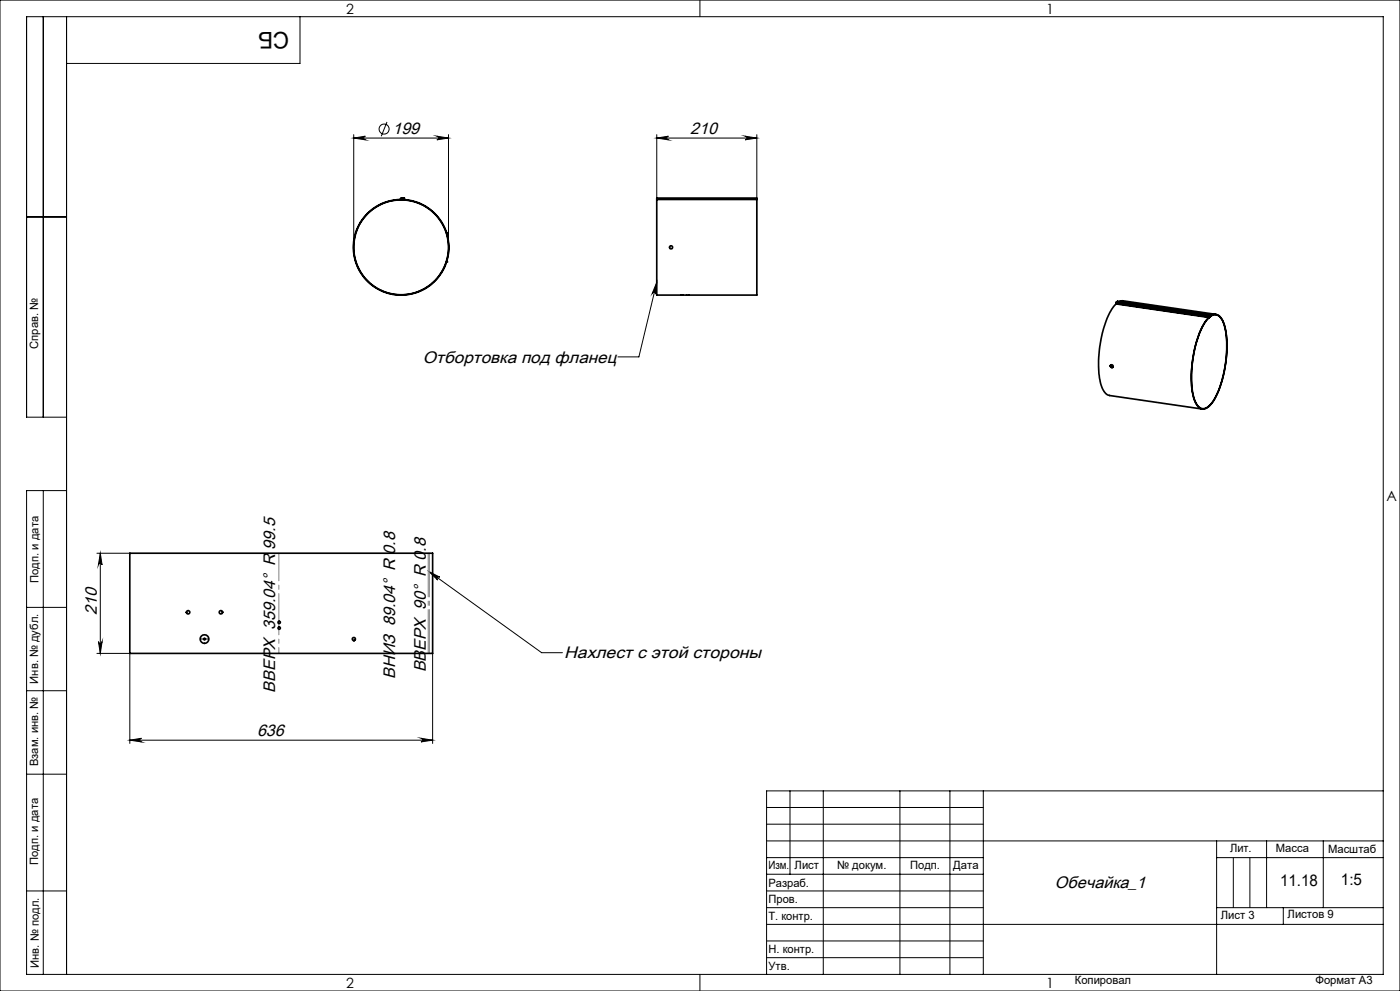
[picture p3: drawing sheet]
<svg xmlns="http://www.w3.org/2000/svg" width="420mm" height="297mm" viewBox="0 0 420 297" stroke-linecap="round" stroke-linejoin="round" font-family="sans-serif">
<g fill="none" stroke="#000" stroke-width=".3">
<path d="M0 0h420v297h-420zM13 5v120M20 5v287M90 5v14h-70M210 0v5M116.1 36.5l-1.7 4.3M106.1 40.4v33.7M106.1 41.4h28.4M106.1 41.4l3.5-.6a.55 .55 0 0 0-.5 .6 .55 .55 0 0 0 .5 .5zM131.1 40.8l3.4 .6-3.4 .5a.55 .55 0 0 0 .5-.5 .55 .55 0 0 0-.5-.6zM134.5 40.4v33.7M197 41.4l3.5-.6a.55 .55 0 0 0-.5 .6 .55 .55 0 0 0 .5 .5z"/>
<path d="M197 41.4h30M197 40.4v19M223.5 40.8l3.5 .6-3.5 .5a.55 .55 0 0 0 .6-.5 .55 .55 0 0 0-.6-.6zM227 40.4v19M8 65h12M197 84.6l-5.3 22.4h-6.3M197 84.6l-.3 3.6a.54 .54 0 0 0-.4-.7 .54 .54 0 0 0-.6 .4zM20 125h-12v-120h407v287h-407v-145h12M13 147v145M29.1 165.8h9.8M30.1 165.8v30M30.1 165.8l.5 3.5a.55 .55 0 0 0-.5-.5 .55 .55 0 0 0-.6 .5z"/>
<path d="M128.8 171.4l33.7 24.2h6.2M128.8 171.4l3.1 1.6a.54 .54 0 0 0-.7 .1 .54 .54 0 0 0 .1 .7zM8 182h12M29.1 195.8h9.8v27M29.5 192.3a.55 .55 0 0 0 .6 .5 .55 .55 0 0 0 .5-.5l-.5 3.5zM60.9 191.5h.9M61 191.2l.7 .7M61.3 191v1M61.7 191.2l-.7 .7M129.8 195.8v27M8 207h12M8 232h12"/>
<path d="M38.9 221.8l3.5-.5a.55 .55 0 0 0-.5 .5 .55 .55 0 0 0 .5 .6zM38.9 221.8h90.9M126.3 221.3l3.5 .5-3.5 .6a.55 .55 0 0 0 .5-.6 .55 .55 0 0 0-.5-.5zM237 237v25M247 237v55M270 237v55M285 237v55M295 237v55M415 237h-185v55M230 257h65M230 242h65M230 247h65"/>
<path d="M230 252h185M365 252v40M365 257h50M370 257v15M375 257v15M380 252v20M397 252v20M8 267h12M230 262h65M230 267h65M230 272h65M230 277h185"/>
<path d="M365 272h50M385 272v5M210 292v5M230 282h65M230 287h65"/>
<circle cx="115.2" cy="38.7" r="1.51"/>
</g>
<path d="M133.9 70a14.2 14.2 0 0 0-23.7-5.8 14.2 14.2 0 0 0 6.3 23.6 14.2 14.2 0 0 0 17.7-16.8l-.3-1" fill="none" stroke="#000" stroke-width=".35" stroke-dasharray="15.2 1.3 1.3 1.3" stroke-dashoffset="1.1" stroke-linecap="butt"/>
<path d="M60.1 191.5h2.6" fill="none" stroke="#000" stroke-width=".3" stroke-dasharray="15.2 1.3 1.3 1.3"/>
<path d="M128.5 195.8v-30M128.8 195.8v-30" fill="none" stroke="#808080" stroke-width=".3" stroke-dasharray="15.2 1.3 1.3 1.3" stroke-dashoffset="2.1"/>
<path d="M83.7 195.8v-7.2" fill="none" stroke="#808080" stroke-width=".3" stroke-dasharray="15.2 1.3 1.3 1.3" stroke-dashoffset="13.5"/>
<path d="M83.7 187.9v-1.1" fill="none" stroke="#808080" stroke-width=".3" stroke-dasharray="15.2 1.3 1.3 1.3"/>
<path d="M83.7 186.2v-20.4" fill="none" stroke="#808080" stroke-width=".3" stroke-dasharray="15.2 1.3 1.3 1.3" stroke-dashoffset="7"/>
<g fill="#000">
<path d="M197 84.6l-.3 3.6a.54 .54 0 0 0-.4-.7 .54 .54 0 0 0-.6 .4zM128.8 171.4l3.1 1.6a.54 .54 0 0 0-.7 .1 .54 .54 0 0 0 .1 .7z"/>
<path d="M106.1 41.4l3.5-.6a.55 .55 0 0 0-.5 .6 .55 .55 0 0 0 .5 .5zM131.1 40.8l3.4 .6-3.4 .5a.55 .55 0 0 0 .5-.5 .55 .55 0 0 0-.5-.6z"/>
<path d="M223.5 40.8l3.5 .6-3.5 .5a.55 .55 0 0 0 .6-.5 .55 .55 0 0 0-.6-.6zM197 41.4l3.5-.6a.55 .55 0 0 0-.5 .6 .55 .55 0 0 0 .5 .5zM126.3 221.3l3.5 .5-3.5 .6a.55 .55 0 0 0 .5-.6 .55 .55 0 0 0-.5-.5zM38.9 221.8l3.5-.5a.55 .55 0 0 0-.5 .5 .55 .55 0 0 0 .5 .6z"/>
<path d="M30.1 165.8l.5 3.5a.55 .55 0 0 0-.5-.5 .55 .55 0 0 0-.6 .5zM29.5 192.3a.55 .55 0 0 0 .6 .5 .55 .55 0 0 0 .5-.5l-.5 3.5z"/>
</g>
<g fill="none" stroke="#000" stroke-width=".5">
<path d="M120.1 59.8a14.3 14.3 0 0 0-12.5 21.1 14.3 14.3 0 0 0 24.5 1.3 14.3 14.3 0 0 0-10.1-22.3l-1.7-.1a14.3 14.3 0 0 1 12.4 21.3 14.3 14.3 0 0 1-24.6 .3 14.2 14.2 0 0 1 12-21.5M120.1 59.8v.1M120.2 59.7l-.1 .1M120.2 59.7h.1M120.2 59.6h.1M120.2 59.6v.1M120.3 59.7l-.2 .2M120.3 59.6v.1M120.4 59.4l-.2 .2M120.4 59.5l-.1 .1M120.4 59.4v.1M120.4 59.4h.9l-.9 .1"/>
<path d="M197 59.8v28.6h30v-28.6M197 59.7v.1M197 59.6v-.2h30v.2M197 59.7h30M197 59.6h30M197 59.8h30M197 59.6v.1M227 59.7v.1M227 59.6v.1M134 78.5h.1M134 69.7h.1M120 88.4h.1"/>
<path d="M120.7 88.4h.1M334.8 91.1a24.2 24.2 0 0 0-4.9 12.9 25.2 25.2 0 0 0 .9 12.6 3 3 0 0 0 2 1.9l27.9 4.1M334.8 91.1l27.9 4M334.9 90.9l-.1 .2M334.9 90.8l27.8 4.1M334.9 90.9l27.8 4.1M334.9 90.8v.1M334.9 90.6v.2M334.9 90.6l27.9 4M334.9 90.6l.4-.3 27.8 4M335.8 90.3l1-.2 28 4.1M362.7 95.1v.1"/>
<path d="M362.7 95v.1M362.7 95v.2M362.7 95.1h.1M362.7 95a2.28 2.28 0 0 1 4 .8 25.4 25.4 0 0 1 .7 14.8 21.2 21.2 0 0 1-4.9 11.4 2.19 2.19 0 0 1-3.7-1 22.6 22.6 0 0 1-1-12.9 24.2 24.2 0 0 1 4.9-13M362.7 95h.1M362.7 95.1a2.3 2.3 0 0 1 4 .9 27.6 27.6 0 0 1 .3 16.4 18 18 0 0 1-4.7 9.6 2.24 2.24 0 0 1-3.6-1.3 26.3 26.3 0 0 1-.5-15 21.4 21.4 0 0 1 4.5-10.5M362.7 94.9v.2M362.7 94.9h.1M362.8 94.6l-.1 .3M362.8 94.7l-.1 .2M362.8 94.6v.1M363.1 94.3l-.3 .3"/>
<path d="M363.1 94.3l-.3 .4M333.3 109.4a.47 .47 0 0 0 0 .6 .47 .47 0 0 0 .6 .1M38.9 165.8h90.9v30h-90.9zM56 183.4v.3M66.7 183.3v.2M106.4 191.9l-.2 .1"/>
<circle cx="201.3" cy="74.1" r=".47"/>
<circle cx="333.5" cy="109.8" r=".44"/>
<circle cx="56.4" cy="183.5" r=".5"/>
<circle cx="61.3" cy="191.5" r="1.29"/>
<circle cx="66.3" cy="183.5" r=".5"/>
<circle cx="83.7" cy="188.2" r=".35"/>
<circle cx="83.7" cy="186.5" r=".35"/>
<circle cx="106.2" cy="191.5" r=".47"/>
</g>
<text font-size="6.9" x="86.8" y="9.5" transform="rotate(-180 86.8 9.5)">СБ</text>
<g font-size="5">
<text x="117.7" y="40.2">199</text>
<text x="207.1" y="40.3">210</text>
<text x="126.9" y="108.6">Отбортовка под фланец</text>
<text x="29" y="184.4" transform="rotate(-90 29 184.4)">210</text>
<text x="169.3" y="197.2">Нахлест с этой стороны</text>
<text x="118.5" y="203.4" transform="rotate(-90 118.5 203.4)">ВНИЗ 89.04° R 0.8</text>
<text x="127.7" y="201.5" transform="rotate(-90 127.7 201.5)">ВВЕРХ 90° R 0.8</text>
<text x="82.6" y="207.6" transform="rotate(-90 82.6 207.6)">ВВЕРХ 359.04° R 99.5</text>
<text x="77.1" y="220.7">636</text>
<text x="316.5" y="266.1">Обечайка_1</text>
</g>
<g font-size="4.8">
<text x="384" y="265.6">11.18</text>
<text x="402.3" y="265.3">1:5</text>
</g>
<g font-size="4.2">
<text x="103.8" y="4.2">2</text>
<text x="313.8" y="4.2">1</text>
<text x="415.9" y="150.2">A</text>
<text x="103.8" y="296.2">2</text>
<text x="313.8" y="296.2">1</text>
</g>
<g font-size="3.4">
<text x="11.5" y="104.5" transform="rotate(-90 11.5 104.5)">Справ. №</text>
<text x="11.6" y="174.7" transform="rotate(-90 11.6 174.7)">Подп. и дата</text>
<text x="11.4" y="204.9" transform="rotate(-90 11.4 204.9)">Инв. № дубл.</text>
<text x="11.4" y="229.6" transform="rotate(-90 11.4 229.6)">Взам. инв. №</text>
<text x="369" y="255.5">Лит.</text>
<text x="382.8" y="255.5">Масса</text>
<text x="398.4" y="255.6">Масштаб</text>
<text x="11.4" y="259.2" transform="rotate(-90 11.4 259.2)">Подп. и дата</text>
<text x="230.5" y="260.5">Изм.</text>
<text x="238.4" y="260.4">Лист</text>
<text x="251.1" y="260.4">№ докум.</text>
<text x="273" y="260.4">Подп.</text>
<text x="286" y="260.4">Дата</text>
<text x="230.5" y="265.7">Разраб.</text>
<text x="230.5" y="275.7">Т. контр.</text>
<text x="230.6" y="270.7">Пров.</text>
<text x="366.2" y="275.3">Лист 3</text>
<text x="386.3" y="275.2">Листов 9</text>
<text x="230.6" y="285.7">Н. контр.</text>
<text x="11.6" y="290" transform="rotate(-90 11.6 290)">Инв. № подл.</text>
<text x="230.6" y="290.7">Утв.</text>
<text x="322.5" y="295">Копировал</text>
<text x="394.6" y="295">Формат А3</text>
</g>
</svg>
